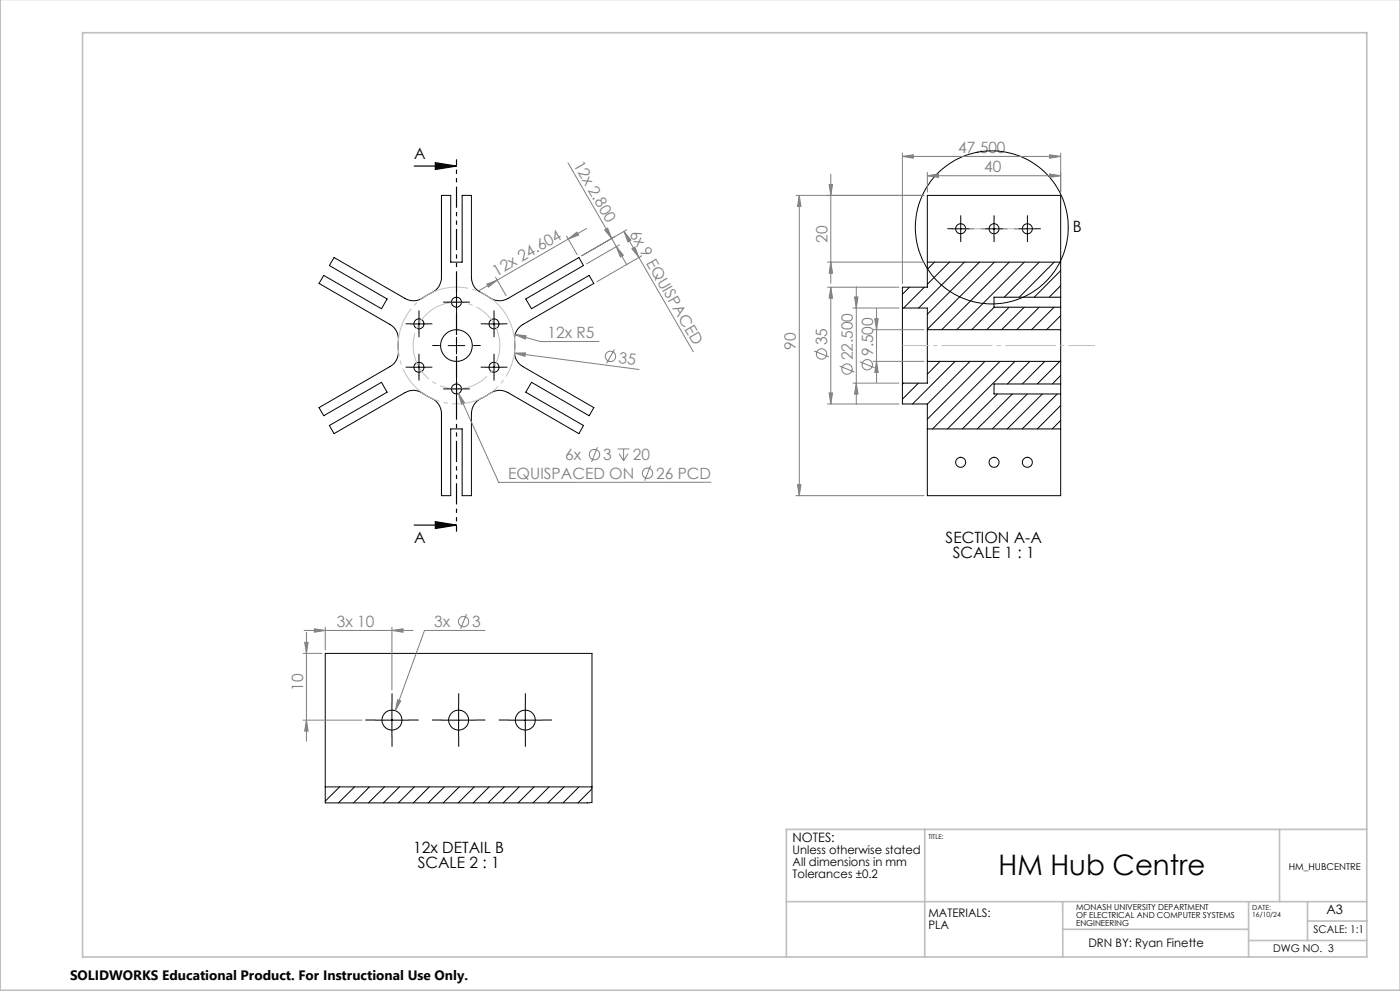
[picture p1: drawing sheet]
<svg xmlns="http://www.w3.org/2000/svg" width="420mm" height="297mm" viewBox="0 0 420 297" stroke-linecap="round" stroke-linejoin="round" font-family="sans-serif">
<g fill="none" stroke="#000" stroke-width=".3">
<path d="M100.2 77.2l21.3 12.3a5.4 5.4 0 0 0 6.3-.9l.4-.2a5.8 5.8 0 0 0 4.2-5.2v-24.6h2.8v20h3.4v-20h2.8v24.6a5.9 5.9 0 0 0 4.3 5.2 5.7 5.7 0 0 0 6.7 1.1l21.3-12.3 1.3 2.4-17.3 10 1.8 2.9 17.2-10 1.5 2.4-21.4 12.4a5.8 5.8 0 0 0-2.4 6.3 5.8 5.8 0 0 0 2.4 6.3l21.4 12.3-1.5 2.4-17.2-10-1.8 2.9 17.3 10-1.3 2.5-21.3-12.4a5.9 5.9 0 0 0-6.7 1.1 6.3 6.3 0 0 0-4.2 4.6l-.1 25.3h-2.8v-20.1h-3.4v20.1h-2.8v-24.6a5.4 5.4 0 0 0-3.9-5.1l-.3-.2a5.9 5.9 0 0 0-6.7-1.1l-21.3 12.4-1.4-2.5 17.3-10-1.7-2.9-17.3 10-1.4-2.4 21.3-12.3a5.9 5.9 0 0 0 2.5-6.3 5.9 5.9 0 0 0-2.5-6.3l-21.3-12.4 1.4-2.4 17.3 10 1.7-2.9-17.3-10zM278.2 78.6h40M280.4 78.6l-2.2 2.1M284.8 78.6l-6.6 6.6M285.7 68.6h5M288.2 66.1v5M289.3 78.6l-13.7 13.7M293.8 78.6l-15.6 15.6M295.7 68.6h5M298.2 66.1v5M298.3 78.6l-20.1 20.1M302.8 78.6l-20.3 20.2"/>
<path d="M305.7 68.6h5M307.3 78.6l-20.3 20.2M308.2 66.1v5M311.8 78.6l-10.5 10.5M316.3 78.6l-10.5 10.5M123.2 97.1h5M125.7 94.6v5M134.4 90.6h5.1M136.9 88v5.1M145.7 97.1h5M148.2 94.6v5M270.7 92.3v22.5"/>
<path d="M270.7 92.3h7.5v6.5M272.8 86.1l-2.1 2.1M277.3 86.1l-6.2 6.2M278.2 98.8v9.5M278.2 98.8h40M298.3 92.1l-6.8 6.7M302.8 92.1l-6.8 6.7M307.3 92.1l-6.8 6.7M311.7 92.1l-6.7 6.7M316.2 92.1l-6.7 6.7M318.2 98.8v9.5M318.2 89.1v3"/>
<path d="M318.2 89.1v-30.5h-40v27.5h-7.5v6.2M318.2 81.1l-7.9 8M318.2 85.6l-3.5 3.5M318.2 94.6l-4.2 4.2M318.2 92.1v6.7M318.2 89.1h-20v3h20M123.2 110.1h5M125.7 107.6v5M134.4 103.6h5.1M134.4 116.6h5.1M136.9 101.1v5M136.9 114v5.1"/>
<path d="M145.7 110.1h5M148.2 107.6v5M270.7 114.8v6.3h7.5v27.5h40v-30.5M271 114.8l-.3 .3M275.5 114.8l-4.8 4.8M278.2 108.3v6.5h-7.5M278.2 108.3h40M282 108.3l-3.8 3.8M286.5 108.3l-12.7 12.8M291 108.3l-12.8 12.8M295.5 108.3l-17.3 17.3M299.2 118.1l-10.5 10.4"/>
<path d="M300 108.3l-20.2 20.2M303.7 118.1l-10.5 10.4M304.5 108.3l-20.3 20.2M308.2 118.1l-10.5 10.4M309 108.3l-6.8 6.8M312.7 118.1l-10.5 10.4M313.4 108.3l-6.7 6.8M317.2 118.1l-10.5 10.4M318 108.3l-6.8 6.8M318.2 115.1v3M318.2 112.5l-2.5 2.6M318.2 108.3v6.8"/>
<path d="M318.2 115.1h-20v3h20M278.2 128.5h40M318.2 121.5l-7 7M318.2 126l-2.5 2.5M97.6 195.8h80v44.6l-1 .2h-79zM112.6 215.8h10M117.6 210.8v10M132.6 215.8h10M137.6 210.8v10M152.6 215.8h10M157.6 210.8v10M97.6 235.8h80"/>
<path d="M101.9 235.8l-4.3 4.3M106.4 235.8l-4.9 4.8M110.8 235.8l-4.8 4.8M115.4 235.8l-4.9 4.8M119.8 235.8l-4.8 4.8M124.3 235.8l-4.8 4.8M128.8 235.8l-4.8 4.8M133.3 235.8l-4.8 4.8M137.8 235.8l-4.8 4.8M142.3 235.8l-4.8 4.8M146.8 235.8l-4.8 4.8M151.3 235.8l-4.9 4.8"/>
<path d="M155.8 235.8l-4.8 4.8M160.2 235.8l-4.8 4.8M164.7 235.8l-4.8 4.8M169.2 235.8l-4.8 4.8M173.7 235.8l-4.8 4.8M177.6 236.4l-4.2 4.2"/>
<circle cx="288.2" cy="68.6" r="1.5"/>
<circle cx="297.5" cy="68.1" r="22.9"/>
<circle cx="298.2" cy="68.6" r="1.49"/>
<circle cx="308.2" cy="68.6" r="1.5"/>
<circle cx="125.7" cy="97.1" r="1.5"/>
<circle cx="136.9" cy="90.6" r="1.49"/>
<circle cx="148.2" cy="97.1" r="1.49"/>
<circle cx="125.7" cy="110.1" r="1.5"/>
<circle cx="136.9" cy="103.6" r="4.7"/>
<circle cx="136.9" cy="116.6" r="1.49"/>
<circle cx="148.2" cy="110.1" r="1.49"/>
<circle cx="288.2" cy="138.6" r="1.5"/>
<circle cx="298.2" cy="138.5" r="1.49"/>
<circle cx="308.2" cy="138.6" r="1.5"/>
<circle cx="117.6" cy="215.8" r="3"/>
<circle cx="137.6" cy="215.8" r="3"/>
<circle cx="157.6" cy="215.8" r="3"/>
</g>
<g fill="none" stroke="#808080" stroke-width=".3">
<path d="M170.4 48.8l13.1 22.7M238.8 58.6h38.4M239.8 58.6l.5 3.3h-1zM239.8 58.6v90M248.7 55.3h1.1l-.6 3.3zM249.2 52.2v32.7M270.7 46.9l3.3-.5v1zM270.7 45.9v39.2M270.7 46.9h47.5M278.2 52.7l3.3-.6v1.1zM278.2 51.6v6M278.2 52.7h40"/>
<path d="M314.9 52.1l3.3 .6-3.3 .5zM314.9 46.4l3.3 .5-3.3 .5zM318.2 45.9v11.7M170 70.8l3.1 5.5M170.5 71.6l2.6-2 .5 .8zM170.5 71.6l-21.3 12.4M176 68.5l-5.5 3.1M181.4 68.9l.9-.5 1.2 3.1zM183.5 71.5l1.4 2.4M184.9 73.9l2.1 2.6-.9 .5zM184.9 73.9l3.2 5.5M185.8 73.4l-9.9 5.7"/>
<path d="M187.2 69.4l2.1 2.6-.9 .5zM187.2 69.4l20.8 36M188 68.9l-13.5 7.8M189.6 74.5l.9-.5 1.2 3.1zM192.5 76.7l-13.5 7.8M248.2 78.6h29M249.2 78.6l.6 3.3h-1.1zM146 85.2l3.2-1.2-2.7 2zM148.7 83.1l3.1 5.5M149.2 84l-5.5 3.1M248.2 86.1h21.5M249.2 86.1l.6 3.3h-1.1z"/>
<path d="M249.2 86.1v35M255.9 92.3h13.8M256.4 89h1l-.5 3.3zM256.9 86v35.2M261.9 98.8h15.3M262.4 95.5h1.1l-.5 3.3zM263 92.5v22.1M137.5 117.9l1.9 2.8-.9 .4zM137.5 117.9l12.1 26.7 63.7-.1M154.3 105.8h3.3l-.1 1zM154.3 105.8l37.4 4.9M154.5 100.3l3.3 .3-.2 1z"/>
<path d="M154.5 100.3l7.7 2.1 17.4-.1M184.3 104.7l-2.3 4.2M244.2 105.2l4.5 1.8M248.7 117.8h1.1l-.6 3.3zM251.9 109.7l4.4 1.8M255.9 114.8h13.8M256.9 114.8l.5 3.3h-1zM258 108.4l4.4 1.8M261.9 108.3h15.3M263 108.3l.5 3.3h-1.1zM179.2 134l-1.7 4.5M185.3 134.5h3.5"/>
<path d="M185.7 136l1.4 2.1M187.1 134.5v3.6M188.4 136l-1.3 2.1M195.2 139.6l-1.8 4.5M248.2 121.1h21.5M238.8 148.6h38.4M239.3 145.3h1l-.5 3.3zM90.9 195.8h5.7M91.2 188.9h32.7M91.4 192.5h1l-.5 3.3zM91.9 189.5v32.7M94.3 188.5l3.3 .4-3.3 .6z"/>
<path d="M97.6 188v6.8M117.6 188.9l3.3-.4v1zM117.6 188v18.8M139.9 184l-1.7 4.5M145.5 188.9h-18.1l-8.8 24.1M90.9 215.8h17.7M91.9 215.8l.5 3.3h-1zM119.3 209.7l.9 .4-1.6 2.9z"/>
<circle cx="183.1" cy="106.8" r="1.56"/>
<circle cx="246.5" cy="106.1" r="1.56"/>
<circle cx="254.1" cy="110.6" r="1.55"/>
<circle cx="260.2" cy="109.3" r="1.55"/>
<circle cx="178.4" cy="136.2" r="1.55"/>
<circle cx="194.3" cy="141.8" r="1.56"/>
<circle cx="139.1" cy="186.3" r="1.56"/>
</g>
<path d="M124.2 49.8h12.7M130.6 48.8l6.3 1-6.3 1zM124.2 157.4h12.7M130.6 156.3l6.3 1.1-6.3 1z" fill="none" stroke="#000" stroke-width=".35"/>
<path d="M153.7 98.4a17.5 17.5 0 0 0-29.3-7.1 17.5 17.5 0 0 0 7.9 29.1 17.5 17.5 0 0 0 21.7-20.8l-.3-1.2" fill="none" stroke="#c0c0c0" stroke-width=".3" stroke-dasharray="15.2 1.3 1.3 1.3" stroke-dashoffset=".3" stroke-linecap="butt"/>
<path d="M149.4 99.7a13 13 0 0 0-21.7-5.3 13 13 0 0 0 5.7 21.6 13 13 0 0 0 16.2-15.3l-.2-1" fill="none" stroke="#c0c0c0" stroke-width=".3" stroke-dasharray="15.2 1.3 1.3 1.3" stroke-dashoffset="4.9" stroke-linecap="butt"/>
<g fill="none" stroke="#000" stroke-width=".3" stroke-dasharray="15.2 1.3 1.3 1.3" stroke-linecap="butt">
<path d="M285.7 68.5h-1.5M288.2 66v-1.5M288.2 71v1.5M290.7 68.5h1.5M295.7 68.5h-1.5M298.2 66v-1.5M298.2 71v1.5M300.7 68.5h1.5M305.7 68.5h-1.5M308.2 66v-1.5M308.2 71v1.5M310.7 68.5h1.5"/>
<path d="M123.2 97h-1.5M125.7 94.5v-1.5M125.7 99.5v1.5M128.2 97h1.5M134.5 90.5h-1.5M137 98.5v-2.2M137 88v-1.5M137 93v1.5M139.5 90.5h1.5M145.7 97h-1.5M148.2 94.5v-1.5M148.2 99.5v1.5"/>
<path d="M150.7 97h1.5M123.2 110h-1.5M125.7 107.5v-1.5M125.7 112.5v1.5M128.2 110h1.5M132 103.5h-2.3M134.5 116.5h-1.5M137 108.5v2.3M137 114v-1.5M137 119v1.5M139.5 116.5h1.5M142 103.5h2.2"/>
<path d="M145.7 110h-1.5M148.2 107.5v-1.5M148.2 112.5v1.5M150.7 110h1.5M112.6 215.8h-3M117.6 210.8v-3M122.6 215.8h3M132.6 215.8h-3M137.6 210.8v-3M142.6 215.8h3M152.6 215.8h-3M157.6 210.8v-3"/>
<path d="M162.6 215.8h3M117.6 220.8v3M137.6 220.8v3M157.6 220.8v3"/>
</g>
<path d="M137 47.7v111.6" fill="none" stroke="#000" stroke-width=".35" stroke-dasharray="6.3 1.3 1.3 1.3 1.3 1.3" stroke-dashoffset="4.5" stroke-linecap="butt"/>
<path d="M288.2 68.5h20" fill="none" stroke="#c0c0c0" stroke-width=".3" stroke-dasharray="15.2 1.3 1.3 1.3" stroke-dashoffset="7.1" stroke-linecap="butt"/>
<path d="M270.7 103.5h57.8" fill="none" stroke="#c0c0c0" stroke-width=".3" stroke-dasharray="15.2 1.3 1.3 1.3" stroke-dashoffset="7.3" stroke-linecap="butt"/>
<path d="M.1 -.1v296.9h419.9M24.8 9.8h385.2v277h-385.2zM277.4 248.6v38.2M383.9 248.6v21.6M410 248.6h-174.1v38.2M235.9 270.2h174.1M318.8 270.2v16.6M318.8 278.5h55.8M374.6 270.2v16.6M392.3 270.2v11.7M392.3 276h17.8M374.6 281.9h35.4" fill="none" stroke="#c0c0c0" stroke-width=".5"/>
<path d="M130.6 48.8l6.3 1-6.3 1zM130.6 156.3l6.3 1.1-6.3 1z" fill="#000"/>
<g fill="#808080">
<path d="M154.3 105.8h3.3l-.1 1z"/>
<path d="M184.9 73.9l2.1 2.6-.9 .5zM181.4 68.9l.9-.5 1.2 3.1zM189.6 74.5l.9-.5 1.2 3.1zM187.2 69.4l2.1 2.6-.9 .5z"/>
<path d="M117.6 188.9l3.3-.4v1zM94.3 188.5l3.3 .4-3.3 .6z"/>
<path d="M154.5 100.3l3.3 .3-.2 1zM137.5 117.9l1.9 2.8-.9 .4zM119.3 209.7l.9 .4-1.6 2.9z"/>
<path d="M278.2 52.7l3.3-.6v1.1zM314.9 52.1l3.3 .6-3.3 .5z"/>
<path d="M270.7 46.9l3.3-.5v1zM314.9 46.4l3.3 .5-3.3 .5z"/>
<path d="M146 85.2l3.2-1.2-2.7 2zM170.5 71.6l2.6-2 .5 .8z"/>
<path d="M248.7 117.8h1.1l-.6 3.3zM249.2 86.1l.6 3.3h-1.1z"/>
<path d="M239.3 145.3h1l-.5 3.3zM239.8 58.6l.5 3.3h-1zM256.9 114.8l.5 3.3h-1zM256.4 89h1l-.5 3.3zM263 108.3l.5 3.3h-1.1zM262.4 95.5h1.1l-.5 3.3zM249.2 78.6l.6 3.3h-1.1zM248.7 55.3h1.1l-.6 3.3zM91.9 215.8l.5 3.3h-1zM91.4 192.5h1l-.5 3.3z"/>
</g>
<text font-size="8.5" x="299.6" y="262.1">HM Hub Centre</text>
<g font-size="4.7">
<text x="124.3" y="47.7">A</text>
<text x="321.9" y="69.4">B</text>
<text x="124.3" y="162.7">A</text>
<text x="283.7" y="162.8">SECTION A-A</text>
<text x="285.9" y="167.3">SCALE 1 : 1</text>
<text x="124" y="255.7">12x DETAIL B</text>
<text x="125.3" y="260.3">SCALE 2 : 1</text>
</g>
<g font-size="4.7" fill="#808080">
<text x="287.5" y="45.9">47.500</text>
<text x="171.9" y="49.4" transform="rotate(60 171.9 49.4)">12x 2.800</text>
<text x="295.3" y="51.6">40</text>
<text x="188.8" y="70" transform="rotate(60 188.8 70)">6x 9 EQUISPACED</text>
<text x="248.2" y="72.9" transform="rotate(-90 248.2 72.9)">20</text>
<text x="149" y="82.9" transform="rotate(-30 149 82.9)">12x 24.604</text>
<text x="164.2" y="101.4">12x R5</text>
<text x="238.8" y="104.8" transform="rotate(-90 238.8 104.8)">90</text>
<text x="248.2" y="103.5" transform="rotate(-90 248.2 103.5)">35</text>
<text x="261.9" y="106.7" transform="rotate(-90 261.9 106.7)">9.500</text>
<text x="185.5" y="108.8" transform="rotate(7 185.5 108.8)">35</text>
<text x="255.8" y="108" transform="rotate(-90 255.8 108)">22.500</text>
<text x="169.5" y="137.9">6x</text>
<text x="180.9" y="137.9">3</text>
<text x="189.8" y="137.9">20</text>
<text x="152.5" y="143.6">EQUISPACED ON</text>
<text x="196.8" y="143.5">26 PCD</text>
<text x="101" y="187.9">3x 10</text>
<text x="130.3" y="188">3x</text>
<text x="141.7" y="188">3</text>
<text x="90.9" y="207.1" transform="rotate(-90 90.9 207.1)">10</text>
</g>
<text font-size="4.1" x="21" y="293.7">SOLIDWORKS Educational Product. For Instructional Use Only.</text>
<g font-size="3.9">
<text x="237.8" y="252.4">NOTES:</text>
<text x="398" y="273.9">A3</text>
</g>
<g font-size="3.5">
<text x="237.8" y="256">Unless otherwise stated</text>
<text x="237.8" y="259.5">All dimensions in mm</text>
<text x="237.8" y="263">Tolerances ±0.2</text>
<text x="278.5" y="275">MATERIALS:</text>
<text x="278.5" y="278.5">PLA</text>
<text x="326.5" y="283.8">DRN BY: Ryan Finette</text>
</g>
<g font-size="3.2">
<text x="394" y="279.5">SCALE: 1:1</text>
<text x="382" y="285.4">DWG NO. 3</text>
</g>
<text font-size="2.8" x="386.6" y="260.9">HM_HUBCENTRE</text>
<g font-size="2.5">
<text x="322.8" y="272.7">MONASH UNIVERSITY DEPARTMENT</text>
<text x="322.8" y="275.1">OF ELECTRICAL AND COMPUTER SYSTEMS</text>
<text x="322.8" y="277.6">ENGINEERING</text>
</g>
<g font-size="2.1">
<text x="375.7" y="272.8">DATE:</text>
<text x="375.7" y="275">16/10/24</text>
</g>
<text font-size="2" x="278.5" y="251.4">TITLE:</text>
</svg>
